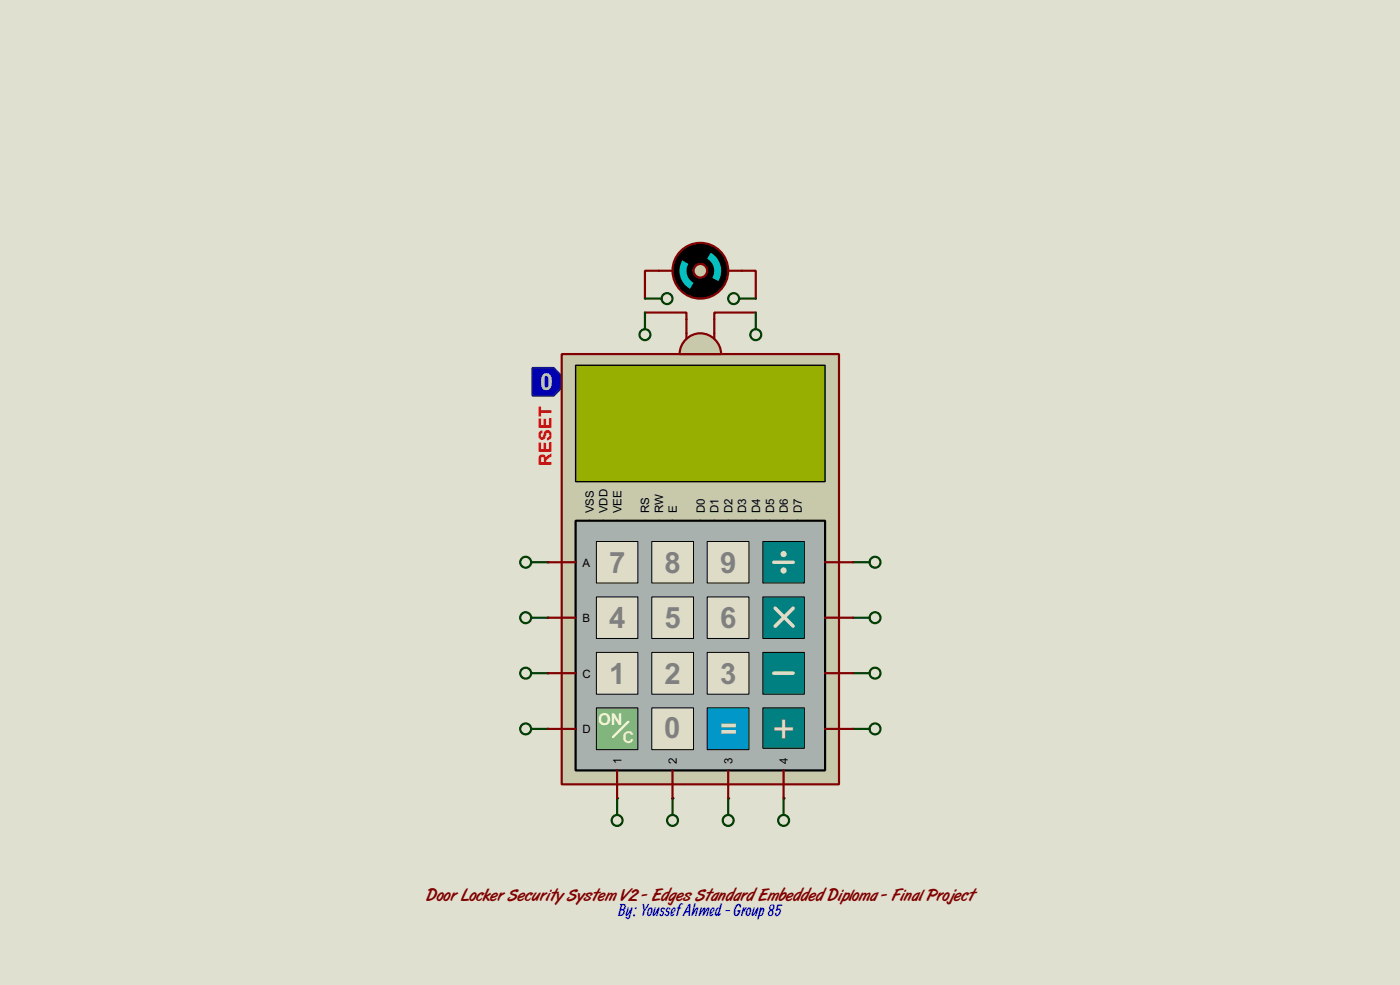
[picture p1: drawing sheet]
<svg xmlns="http://www.w3.org/2000/svg" width="256mm" height="180mm" viewBox="0 0 256 180" stroke-linecap="round" stroke-linejoin="round" font-family="sans-serif">
<path d="M0 0h256.5v180.3h-256.5z" fill="#e0e0d0"/>
<path d="M120.7 49.6h-2.5v5.1M135.9 49.6h2.6v5.1" fill="none" stroke="#800000" stroke-width=".4"/>
<g fill="#004000">
<circle cx="109" cy="69.9" r=".2"/>
<circle cx="146.1" cy="100.4" r=".2"/>
<circle cx="143.6" cy="100.4" r=".2"/>
<circle cx="141" cy="100.4" r=".2"/>
<circle cx="138.5" cy="100.4" r=".2"/>
<circle cx="135.9" cy="100.4" r=".2"/>
<circle cx="133.4" cy="100.4" r=".2"/>
<circle cx="130.9" cy="100.4" r=".2"/>
<circle cx="128.3" cy="100.4" r=".2"/>
<circle cx="123.2" cy="100.4" r=".2"/>
<circle cx="120.7" cy="100.4" r=".2"/>
<circle cx="118.2" cy="100.4" r=".2"/>
</g>
<path d="M118.2 57.2h7.6v1.3M138.5 57.2h-7.6v1.3" fill="none" stroke="#800000" stroke-width=".4"/>
<g fill="#004000">
<circle cx="100.4" cy="102.9" r=".2"/>
<circle cx="100.4" cy="113.1" r=".2"/>
<circle cx="100.4" cy="123.2" r=".2"/>
<circle cx="100.4" cy="133.4" r=".2"/>
<circle cx="113.1" cy="146.1" r=".2"/>
<circle cx="123.2" cy="146.1" r=".2"/>
<circle cx="143.6" cy="146.1" r=".2"/>
<circle cx="133.4" cy="146.1" r=".2"/>
</g>
<circle cx="128.3" cy="49.6" r="5.1" fill="#000" stroke="#800000" stroke-width=".4"/>
<circle cx="128.3" cy="49.6" r="1.25" fill="#c8c8aa" stroke="#800000" stroke-width=".4"/>
<g fill="#000" stroke="#000" stroke-width=".4">
<path d="M125.4 47a3.8 3.8 0 0 1 4.8-.7l-.6 1.1a2.5 2.5 0 0 0-3.5 .9l-1.1-.6z" fill-rule="evenodd"/>
<path d="M127.1 51.8a2.53 2.53 0 0 0 3.4-.9l1.1 .6a3.7 3.7 0 0 1-5.2 1.4z" fill-rule="evenodd"/>
</g>
<g fill="#00c0c0">
<path d="M130.2 46.3a3.8 3.8 0 0 1 1.4 5.2l-1.1-.6a2.55 2.55 0 0 0-.9-3.5z" fill-rule="evenodd"/>
<path d="M125 47.7l1.1 .6a2.49 2.49 0 0 0 1 3.5l-.7 1.1a3.8 3.8 0 0 1-1.4-5.2z" fill-rule="evenodd"/>
</g>
<path d="M120.7 49.6h2.5M133.4 49.6h2.5" fill="none" stroke="#800000" stroke-width=".4"/>
<g fill="none" stroke="#004000" stroke-width=".4">
<path d="M118.2 57.2v3.1M118.2 54.7h3M135.4 54.7h3.1M138.5 57.2v3.1M97.3 102.9h3.1M97.3 113.1h3.1M156.3 102.9h3M156.3 113.1h3M97.3 123.2h3.1M97.3 133.4h3.1M156.3 123.2h3M156.3 133.4h3"/>
<path d="M113.1 146.1v3.1M123.2 146.1v3.1M133.4 146.1v3.1M143.6 146.1v3.1"/>
<circle cx="122.2" cy="54.7" r="1"/>
<circle cx="134.4" cy="54.7" r="1"/>
<circle cx="118.1" cy="61.3" r="1"/>
<circle cx="138.4" cy="61.3" r="1"/>
<circle cx="96.3" cy="102.9" r="1"/>
<circle cx="96.3" cy="113.1" r="1"/>
<circle cx="160.3" cy="102.9" r="1"/>
<circle cx="160.3" cy="113.1" r="1"/>
<circle cx="96.3" cy="133.4" r="1"/>
<circle cx="96.3" cy="123.2" r="1"/>
<circle cx="160.3" cy="133.4" r="1"/>
<circle cx="160.3" cy="123.2" r="1"/>
<circle cx="113" cy="150.2" r="1"/>
<circle cx="123.2" cy="150.2" r="1"/>
<circle cx="133.4" cy="150.2" r="1"/>
<circle cx="143.5" cy="150.2" r="1"/>
</g>
<path d="M97.6 67.4h3.8l2.5 2.5-2.5 2.5h-3.8z" fill-rule="evenodd" fill="#0000c0" stroke="#000080" stroke-width=".4"/>
<path d="M103.9 69.9h5.1" fill="none" stroke="#800000" stroke-width=".4"/>
<circle cx="103.9" cy="67.4" r="1" fill="#400000" stroke="#f00" stroke-width=".2"/>
<path d="M103.7 67.6l.2 .3M103.9 66.9v1M103.9 66.9l-.2 .2M103.9 66.9l.3 .2M104.2 67.6l-.3 .3" fill="none" stroke="#f00" stroke-width=".2"/>
<g fill="none" stroke="#004000" stroke-width=".4">
<path d="M109 69.9h3.1"/>
<circle cx="113" cy="69.9" r="1"/>
</g>
<path d="M102.9 64.8h50.8v78.8h-50.8z" fill="#c8c8aa" stroke="#800000" stroke-width=".4"/>
<path d="M105.5 66.9h45.7v21.3h-45.7z" fill="#96af00" stroke="#000" stroke-width=".25"/>
<g fill="none" stroke="#800000" stroke-width=".4">
<path d="M108 95.3v5.1M110.5 95.3v5.1M113.1 95.3v5.1M118.2 95.3v5.1M120.7 95.3v5.1M123.2 95.3v5.1M128.3 95.3v5.1M130.9 95.3v5.1M133.4 95.3v5.1M135.9 95.3v5.1M138.5 95.3v5.1M141 95.3v5.1"/>
<path d="M143.6 95.3v5.1M146.1 95.3v5.1"/>
</g>
<g fill="none" stroke="#004000" stroke-width=".4">
<path d="M118.2 100.4v3M120.7 100.4v3M123.2 100.4v3M128.3 100.4v3M130.9 100.4v3M133.4 100.4v3M135.9 100.4v3M138.5 100.4v3M141 100.4v3M143.6 100.4v3M146.1 100.4v3"/>
<circle cx="118.1" cy="104.4" r="1"/>
<circle cx="120.7" cy="104.4" r="1"/>
<circle cx="123.2" cy="104.4" r="1"/>
<circle cx="128.3" cy="104.4" r="1"/>
<circle cx="130.8" cy="104.4" r="1"/>
<circle cx="133.4" cy="104.4" r="1"/>
<circle cx="135.9" cy="104.4" r="1"/>
<circle cx="138.4" cy="104.4" r="1"/>
<circle cx="141" cy="104.4" r="1"/>
<circle cx="143.5" cy="104.4" r="1"/>
<circle cx="146.1" cy="104.4" r="1"/>
</g>
<path d="M125.6 62.1a3.8 3.8 0 0 1 4.2-.8 3.8 3.8 0 0 1 2.3 3.5h-7.6a3.8 3.8 0 0 1 1.1-2.7z" fill-rule="evenodd" fill="#c8c8aa" stroke="#800000" stroke-width=".4"/>
<path d="M125.8 58.5v3.5M130.9 58.5v3.5" fill="none" stroke="#800000" stroke-width=".4"/>
<path d="M105.5 95.3h45.7v45.7h-45.7z" fill="#a9b1af" stroke="#000" stroke-width=".4"/>
<g fill="#dedcc7" stroke="#000" stroke-width=".18">
<path d="M109.3 99.1h7.6v7.6h-7.6z"/>
<path d="M119.4 99.1h7.7v7.6h-7.7z"/>
<path d="M129.6 99.1h7.6v7.6h-7.6z"/>
</g>
<path d="M139.8 99.1h7.6v7.6h-7.6z" fill="#008080" stroke="#000" stroke-width=".18"/>
<g fill="#dedcc7" stroke="#000" stroke-width=".18">
<path d="M109.3 109.3h7.6v7.6h-7.6z"/>
<path d="M119.4 109.3h7.7v7.6h-7.7z"/>
<path d="M129.6 109.3h7.6v7.6h-7.6z"/>
</g>
<path d="M139.8 109.3h7.6v7.6h-7.6z" fill="#008080" stroke="#000" stroke-width=".18"/>
<g fill="#dedcc7" stroke="#000" stroke-width=".18">
<path d="M109.3 119.4h7.6v7.7h-7.6z"/>
<path d="M119.4 119.4h7.7v7.7h-7.7z"/>
<path d="M129.6 119.4h7.6v7.7h-7.6z"/>
</g>
<path d="M129.6 129.6h7.6v7.6h-7.6z" fill="#0197c9" stroke="#000" stroke-width=".18"/>
<path d="M139.8 119.4h7.6v7.7h-7.6z" fill="#008080" stroke="#000" stroke-width=".18"/>
<path d="M141.8 102.9h3.5M145.3 111.3l-3.3 3.3M141.8 123.2h3.5" fill="none" stroke="#dedcc7" stroke-width=".65"/>
<g fill="#c8c8aa" stroke="#dedcc7" stroke-width=".65">
<circle cx="143.6" cy="101.4" r=".25"/>
<circle cx="143.6" cy="104.4" r=".25"/>
</g>
<path d="M139.8 129.6h7.6v7.4h-7.6z" fill="#008080" stroke="#000" stroke-width=".18"/>
<path d="M142 111.3l3.3 3.3" fill="none" stroke="#dedcc7" stroke-width=".65"/>
<path d="M109.3 129.6h7.6v7.6h-7.6z" fill="#81b57d" stroke="#000" stroke-width=".18"/>
<path d="M115.1 132.1l-2.8 2.8" fill="none" stroke="#fafbdb" stroke-width=".45"/>
<path d="M119.4 129.6h7.7v7.6h-7.7z" fill="#dedcc7" stroke="#000" stroke-width=".18"/>
<path d="M100.4 102.9h5.1M100.4 113.1h5.1M151.2 102.9h5.1M151.2 113.1h5.1M100.4 123.2h5.1M100.4 133.4h5.1M151.2 123.2h5.1M151.2 133.4h5.1M113.1 141v5.1M123.2 141v5.1M133.4 141v5.1M143.6 141v5.1" fill="none" stroke="#800000" stroke-width=".4"/>
<text font-size="8.2" x="141.5" y="136">+</text>
<g font-size="6" fill="#808080">
<text x="111.6" y="104.8">7</text>
<text x="121.8" y="104.8">8</text>
<text x="132" y="104.8">9</text>
<text x="111.6" y="115">4</text>
<text x="121.8" y="115">5</text>
<text x="132" y="115">6</text>
<text x="111.6" y="125.1">1</text>
<text x="121.8" y="125.1">2</text>
<text x="132" y="125.1">3</text>
<text x="121.7" y="135">0</text>
</g>
<text font-size="6" fill="#dedcc7" x="131.9" y="135.3">=</text>
<text font-size="4.8" fill="#c0c0c0" x="99" y="71.5">0</text>
<text font-size="3.6" fill="#f00" x="101.1" y="85.2" transform="rotate(-90 101.1 85.2)">RESET</text>
<text font-size="3.6" fill="#800000" x="78.2" y="165">DoorLockerSecuritySystemV2- EdgesStandardEmbeddedDiploma- FinalProject</text>
<text font-size="3.5" fill="#0000c0" x="113.3" y="167.7">By:YoussefAhmed-Group85</text>
<text font-size="3.4" fill="#fafbdb" x="109.6" y="132.7">ON</text>
<text font-size="3.4" fill="#eff2c4" x="114.1" y="136">C</text>
<g font-size="2.4">
<text x="108.8" y="94" transform="rotate(-90 108.8 94)">VSS</text>
<text x="111.3" y="94" transform="rotate(-90 111.3 94)">VDD</text>
<text x="113.9" y="94" transform="rotate(-90 113.9 94)">VEE</text>
<text x="118.9" y="94" transform="rotate(-90 118.9 94)">RS</text>
<text x="121.5" y="94" transform="rotate(-90 121.5 94)">RW</text>
<text x="124" y="94" transform="rotate(-90 124 94)">E</text>
<text x="129.1" y="94" transform="rotate(-90 129.1 94)">D0</text>
<text x="131.6" y="94" transform="rotate(-90 131.6 94)">D1</text>
<text x="134.2" y="94" transform="rotate(-90 134.2 94)">D2</text>
<text x="136.7" y="94" transform="rotate(-90 136.7 94)">D3</text>
<text x="139.3" y="94" transform="rotate(-90 139.3 94)">D4</text>
<text x="141.8" y="94" transform="rotate(-90 141.8 94)">D5</text>
<text x="144.3" y="94" transform="rotate(-90 144.3 94)">D6</text>
<text x="146.9" y="94" transform="rotate(-90 146.9 94)">D7</text>
<text x="117.8" y="99" transform="rotate(-90 117.8 99)">4</text>
<text x="135.5" y="100.1" transform="rotate(-90 135.5 100.1)">1</text>
<text x="138.1" y="100" transform="rotate(-90 138.1 100)">11</text>
<text x="140.6" y="100.1" transform="rotate(-90 140.6 100.1)">1</text>
<text x="143.2" y="100.1" transform="rotate(-90 143.2 100.1)">1</text>
<text x="145.7" y="100.1" transform="rotate(-90 145.7 100.1)">1</text>
<text x="145.7" y="99" transform="rotate(-90 145.7 99)">4</text>
<text x="106.7" y="103.7">A</text>
<text x="106.7" y="113.9">B</text>
<text x="106.7" y="124">C</text>
<text x="106.7" y="134.2">D</text>
<text x="113.9" y="139.7" transform="rotate(-90 113.9 139.7)">1</text>
<text x="124" y="139.7" transform="rotate(-90 124 139.7)">2</text>
<text x="134.2" y="139.8" transform="rotate(-90 134.2 139.8)">3</text>
<text x="144.4" y="139.8" transform="rotate(-90 144.4 139.8)">4</text>
</g>
</svg>
